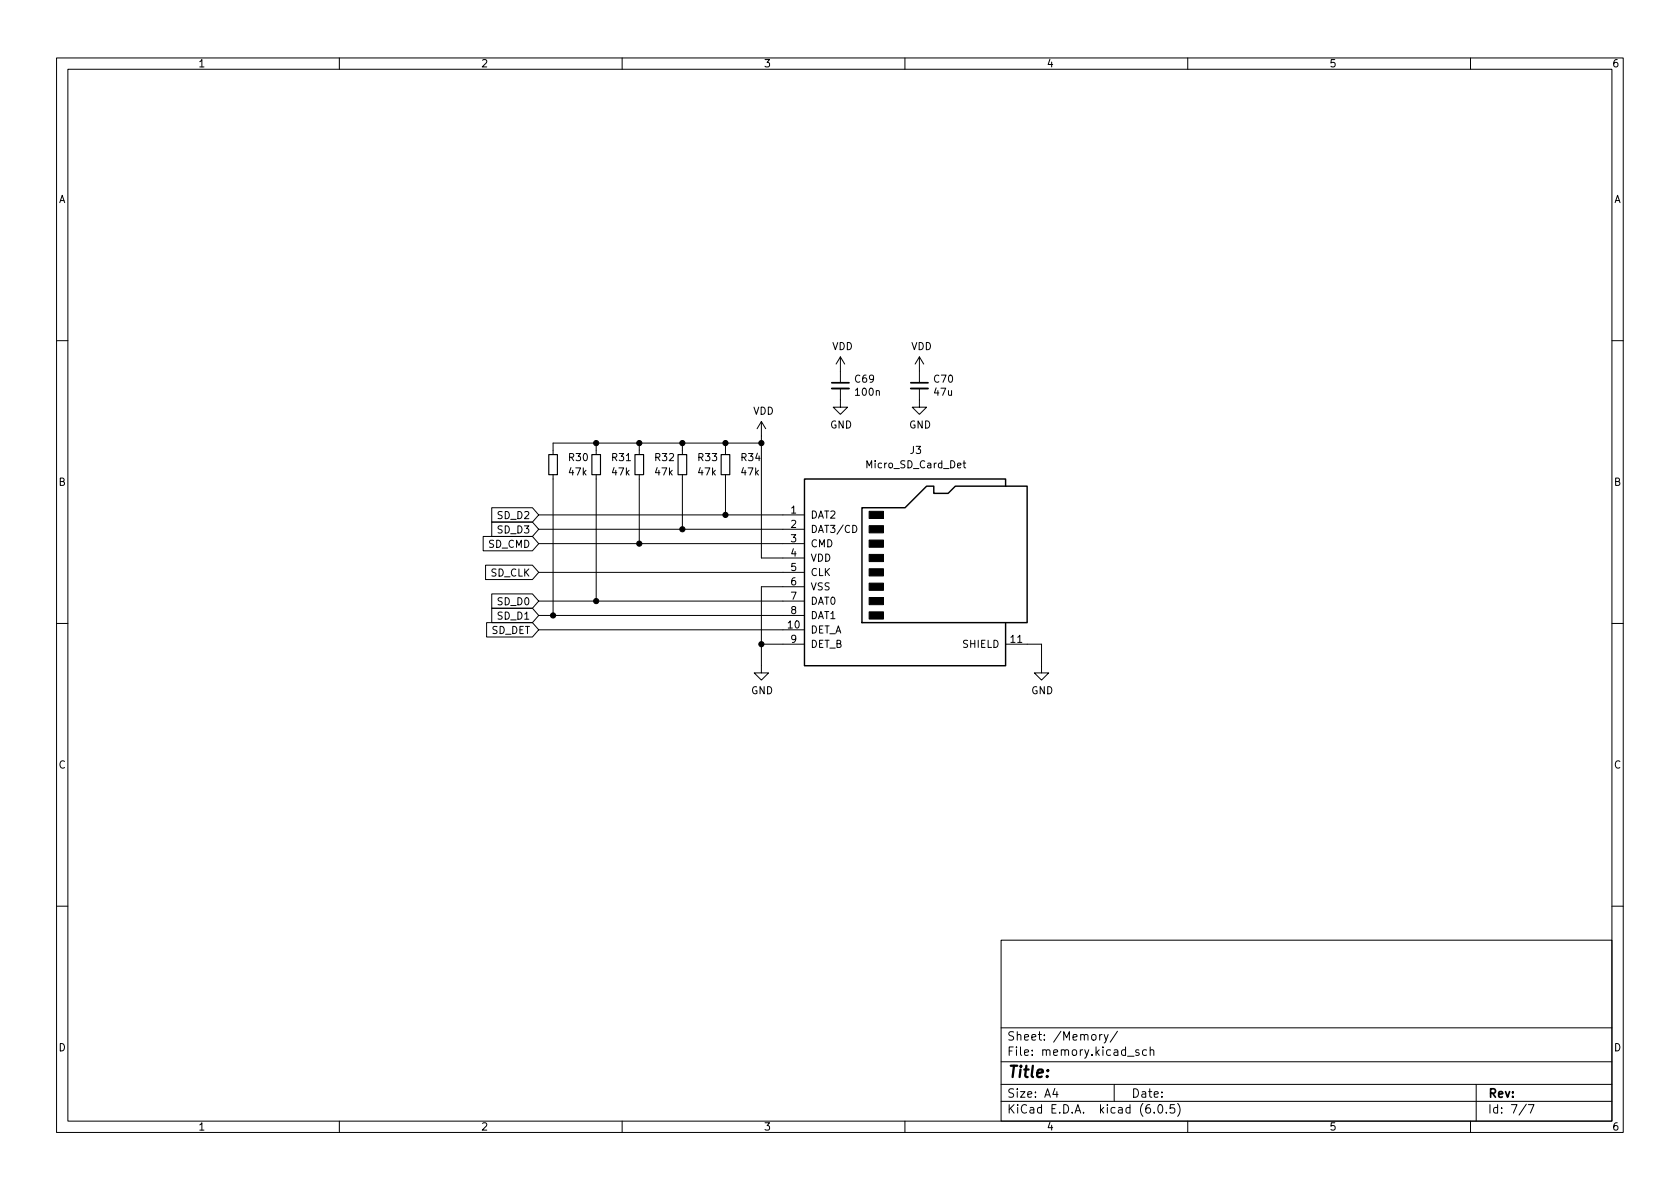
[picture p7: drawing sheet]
<svg xmlns="http://www.w3.org/2000/svg" width="297mm" height="210mm" viewBox="0 0 297 210" stroke-linecap="round" stroke-linejoin="round" font-family="sans-serif">
<g fill="none" stroke="#000" stroke-width=".18">
<path d="M10 10.2h277v190.1h-277zM12 12.2h273v186.1h-273zM60 10.2v2M110 10.2v2M160 10.2v2M210 10.2v2M260 10.2v2M10 60.2h2M105.4 78.4v2M113 78.4v2M120.6 78.4v2M128.3 78.4v2"/>
<path d="M134.6 74.5l-.7 1.3M134.6 74.5v24.2h7.6M134.6 74.5l.8 1.3M134.6 78.4h-36.8v2M148.6 68.7v3.3h1.3l-1.3 1.3-1.3-1.3h1.3M148.6 63.1l-.8 1.3M148.6 63.1v4.5M148.6 63.1l.8 1.3M162.6 68.7v3.3h1.2l-1.2 1.3-1.3-1.3h1.3M162.6 63.1l-.8 1.3M162.6 63.1v4.5M162.6 63.1l.7 1.3"/>
<path d="M285 60.2h2M85.4 94.9h8.7l1.1 1.2-1.1 1.3h-8.7zM85.9 99.9h8.2l1.1 1.3-1.1 1.3h-8.2zM86.9 92.3h7.2l1.1 1.3-1.1 1.3h-7.2zM86.9 89.8h7.2l1.1 1.3-1.1 1.2h-7.2zM95.2 91.1h47M95.2 93.6h47M95.2 96.1h47M97.8 83.9v24.9M105.4 83.9v22.4M113 83.9v12.2M120.6 83.9v9.7"/>
<path d="M128.3 83.9v7.2M150.8 92.9a.64 .64 0 0 1 .7 .6 .64 .64 0 0 1-.7 .7zM170.3 81.9h.5M170.5 81.5v1.1l.3 .1M10 110.2h2M86 110.1h8.1l1.1 1.3-1.1 1.2h-8.1zM86.9 107.6h7.2l1.1 1.2-1.1 1.3h-7.2zM86.9 105h7.2l1.1 1.3-1.1 1.3h-7.2zM95.2 111.4h47M95.2 101.2h47M95.2 106.3h47M95.2 108.8h47"/>
<path d="M134.6 113.9h7.6M142.2 103.8h-7.6v15.2h1.3l-1.3 1.3-1.3-1.3h1.3M177.8 113.9h6.3v5.1h1.3l-1.3 1.3-1.2-1.3h1.2M285 110.2h2M10 160.2h2M177 166.3h108v32h-108zM285 160.2h2M60 198.3v2M110 198.3v2M160 198.3v2M177 194.8h108M177 191.8h108"/>
<path d="M177 187.8h108M177 181.8h108M186.5 192.5l-.4 1h1M186.9 193v1M194.4 182.9v1M194.9 182.9l-.3 .1-.2 .2M195.2 182.9l.4 1M195.9 182.9l-.5 1.4-.2 .1M197 191.8v3M197.6 182.4l-1.3 1.9M201.4 185.7l-.4-.1-.2 .2 .1 .3 .5 .1v.4h-.6M202.7 185.7l-.4-.1-.3 .3v.4l.1 .3h.6"/>
<path d="M203.4 185.8l.2-.2 .3 .1 .1 .9M203.4 185.1v1.5M204.1 196.7v.1M204.9 195.4l.2-.1a.81 .81 0 0 1 .6 .7 .81 .81 0 0 1-.3 .8h-.2a.81 .81 0 0 1-.6-.6 .81 .81 0 0 1 .3-.8zM206.2 196.7v.1M207.6 195.3h-.7v.7l.2-.1 .5 .1 .1 .2-.1 .5-.2 .1-.5-.1M208.2 195.1a1.72 1.72 0 0 1 0 2.3M210 198.3v2M260 198.3v2M261 191.8v6.5M269.9 195.3l-1.3 1.9M270.2 195.3h1l-.6 1.5"/>
</g>
<path d="M147.1 68.7h3M161 68.7h3.1" fill="none" stroke="#000" stroke-width=".33"/>
<path d="M147.1 67.7h3M161 67.7h3.1" fill="none" stroke="#000" stroke-width=".3"/>
<g fill="#000" stroke="#000" stroke-width=".18">
<path d="M153.7 98h2.5v1.3h-2.5zM153.7 95.5h2.5v1.3h-2.5zM153.7 93h2.5v1.2h-2.5zM153.7 90.4h2.5v1.3h-2.5zM153.7 108.2h2.5v1.3h-2.5zM153.7 105.7h2.5v1.2h-2.5zM153.7 103.1h2.5v1.3h-2.5zM153.7 100.6h2.5v1.2h-2.5z"/>
<circle cx="105.4" cy="78.4" r=".46"/>
<circle cx="113" cy="78.4" r=".46"/>
<circle cx="120.6" cy="78.4" r=".46"/>
<circle cx="128.3" cy="78.4" r=".46"/>
<circle cx="134.6" cy="78.4" r=".46"/>
<circle cx="113" cy="96.1" r=".46"/>
<circle cx="120.6" cy="93.6" r=".46"/>
<circle cx="128.3" cy="91.1" r=".46"/>
<circle cx="97.8" cy="108.8" r=".46"/>
<circle cx="105.4" cy="106.3" r=".46"/>
<circle cx="134.6" cy="113.9" r=".46"/>
</g>
<path d="M152.4 89.8h7.6l3.8-3.8h1.3v1.2h2.5l1.3-1.2h12.7v24.1h-29.2zM177.8 86v-1.3h-35.6v33h35.6v-7.6" fill="none" stroke="#000" stroke-width=".25"/>
<path d="M97 80.4h1.6v3.5h-1.6zM104.6 80.4h1.6v3.5h-1.6zM112.3 80.4h1.5v3.5h-1.5zM119.9 80.4h1.5v3.5h-1.5zM127.5 80.4h1.5v3.5h-1.5z" fill="none" stroke="#000" stroke-width=".2"/>
<text font-size="2.8" x="178" y="190.6">Title:</text>
<g font-size="2.1">
<text x="178" y="184">Sheet: /Memory/</text>
<text x="178" y="186.7">File: memory.kicad_sch</text>
<text x="178" y="196.9">KiCad E.D.A. kicad (6.0.5)</text>
<text x="178" y="194.1">Size: A4</text>
<text x="200" y="194.1">Date:</text>
<text x="263" y="194.1">Rev:</text>
<text x="263" y="196.9">Id: 7/7</text>
</g>
<g font-size="1.8">
<text x="35" y="11.9">1</text>
<text x="85" y="11.9">2</text>
<text x="135" y="11.9">3</text>
<text x="185" y="11.9">4</text>
<text x="235" y="11.9">5</text>
<text x="285" y="11.9">6</text>
<text x="10.3" y="35.9">A</text>
<text x="285.3" y="35.9">A</text>
<text x="147.1" y="61.9">VDD</text>
<text x="161.1" y="61.9">VDD</text>
<text x="151.2" y="67.7">C69</text>
<text x="151.4" y="70">100n</text>
<text x="165.2" y="67.7">C70</text>
<text x="165.2" y="70">47u</text>
<text x="133.1" y="73.3">VDD</text>
<text x="146.8" y="75.8">GND</text>
<text x="160.7" y="75.8">GND</text>
<text x="100.6" y="81.5">R30</text>
<text x="108.3" y="81.5">R31</text>
<text x="115.9" y="81.5">R32</text>
<text x="123.5" y="81.5">R33</text>
<text x="131.1" y="81.5">R34</text>
<text x="153.4" y="82.8">Micro_SD_Card_Det</text>
<text x="160.9" y="80.3">J3</text>
<text x="10.3" y="85.9">B</text>
<text x="100.7" y="84.1">47k</text>
<text x="108.3" y="84.1">47k</text>
<text x="115.9" y="84.1">47k</text>
<text x="123.5" y="84.1">47k</text>
<text x="131.1" y="84.1">47k</text>
<text x="285.3" y="85.9">B</text>
<text x="88.1" y="94.3">SD_D3</text>
<text x="88.1" y="91.8">SD_D2</text>
<text x="139.8" y="90.8">1</text>
<text x="139.8" y="93.3">2</text>
<text x="139.8" y="95.9">3</text>
<text x="143.3" y="91.7">DAT2</text>
<text x="143.3" y="94.2">DAT3/CD</text>
<text x="86.4" y="96.9">SD_CMD</text>
<text x="86.7" y="101.9">SD_CLK</text>
<text x="139.8" y="98.4">4</text>
<text x="139.8" y="101">5</text>
<text x="143.3" y="96.8">CMD</text>
<text x="143.3" y="99.3">VDD</text>
<text x="143.3" y="101.8">CLK</text>
<text x="88.1" y="107">SD_D0</text>
<text x="139.8" y="103.5">6</text>
<text x="139.8" y="106">7</text>
<text x="143.3" y="104.4">VSS</text>
<text x="143.3" y="106.9">DAT0</text>
<text x="86.8" y="112.1">SD_DET</text>
<text x="88.1" y="109.6">SD_D1</text>
<text x="139.4" y="111.1">10</text>
<text x="139.8" y="108.6">8</text>
<text x="139.8" y="113.7">9</text>
<text x="143.3" y="112">DET_A</text>
<text x="143.3" y="109.5">DAT1</text>
<text x="178.7" y="113.7">11</text>
<text x="143.3" y="114.5">DET_B</text>
<text x="170.3" y="114.5">SHIELD</text>
<text x="132.8" y="122.8">GND</text>
<text x="182.3" y="122.8">GND</text>
<text x="10.3" y="135.9">C</text>
<text x="285.3" y="135.9">C</text>
<text x="10.3" y="185.9">D</text>
<text x="285.3" y="185.9">D</text>
<text x="35" y="199.9">1</text>
<text x="85" y="199.9">2</text>
<text x="135" y="199.9">3</text>
<text x="185" y="199.9">4</text>
<text x="235" y="199.9">5</text>
<text x="285" y="199.9">6</text>
</g>
</svg>
